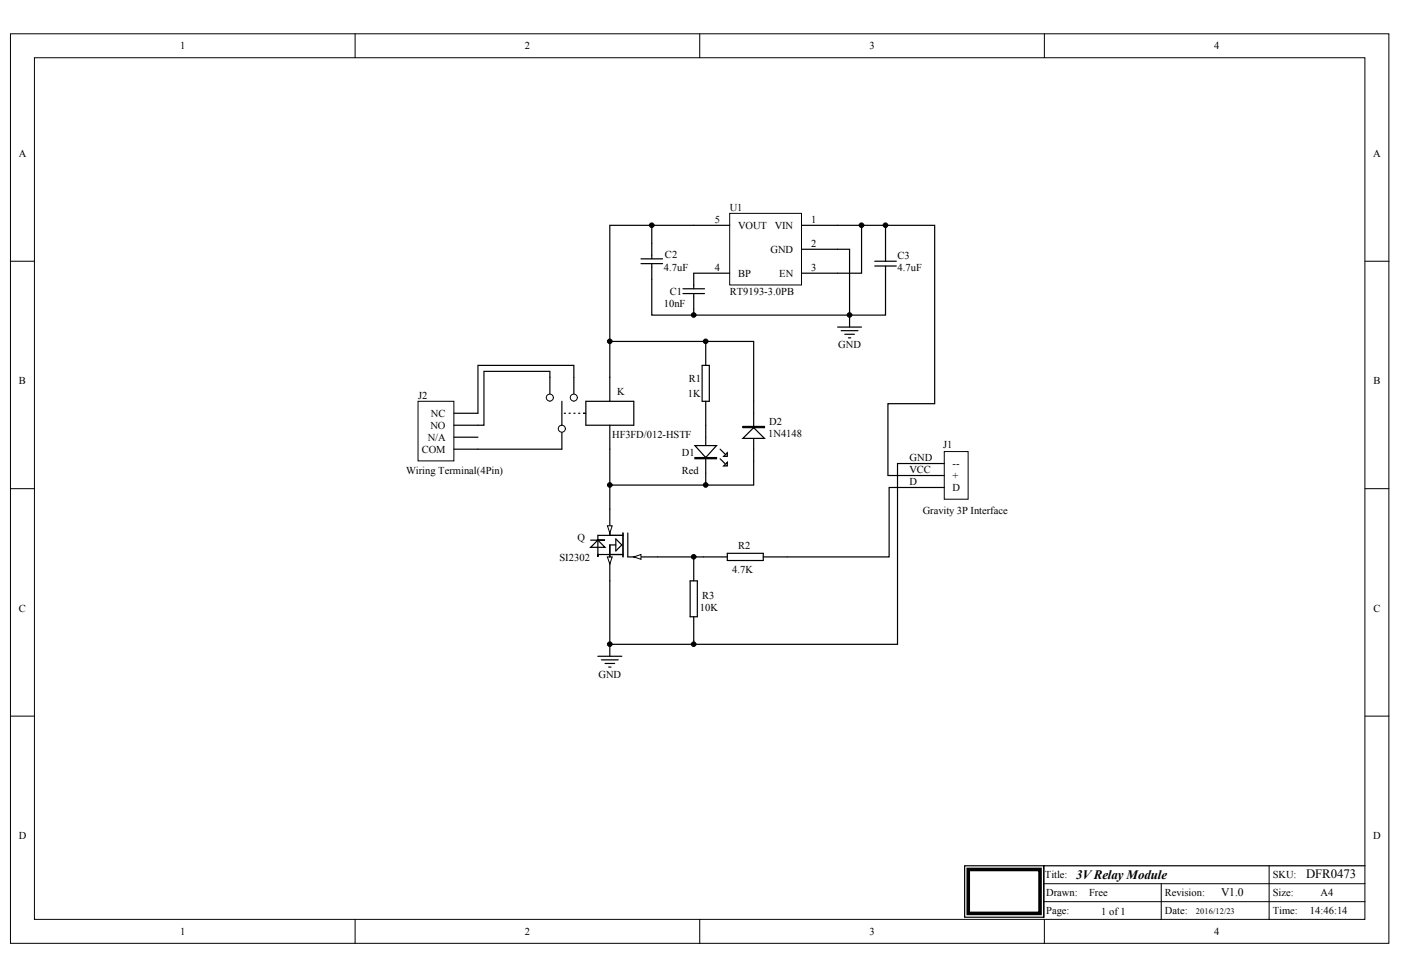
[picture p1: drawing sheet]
<svg xmlns="http://www.w3.org/2000/svg" width="289mm" height="202mm" viewBox="0 0 289 202" stroke-linecap="round" stroke-linejoin="round" font-family="sans-serif">
<g fill="#fff" stroke="#000" stroke-width=".21">
<path d="M2.2 7h284.2v187.6h-284.2z"/>
<path d="M7.1 11.9h274.4v177.7h-274.4z"/>
</g>
<g fill="none" stroke="#000" stroke-width=".21">
<path d="M73.2 7v4.9M144.3 7v4.9M215.4 7v4.9M2.2 53.9h4.9M281.5 53.9h4.9M2.2 100.8h4.9M281.5 100.8h4.9M2.2 147.7h4.9M281.5 147.7h4.9M261.7 178.6v11.1M73.2 189.7v4.9M144.3 189.7v4.9"/>
<path d="M215.3 182.3h66.2M215.3 186h66.2M215.4 189.7v4.9M239.5 182.3v7.4"/>
</g>
<path d="M115.9 87.7v5M198.9 178.6h16.4v10.6h-16.4zM281.5 178.6h-66.2v10.6" fill="none" stroke="#000" stroke-width=".25"/>
<path d="M199.7 179.3h14.8v9.1h-14.8z" fill="none" stroke="#000" stroke-width=".74"/>
<circle cx="115.9" cy="88.4" r=".72" fill="#fff" stroke="#000" stroke-width=".21"/>
<path d="M113.4 77.8v5" fill="none" stroke="#000" stroke-width=".25"/>
<circle cx="113.4" cy="82" r=".72" fill="#fff" stroke="#000" stroke-width=".21"/>
<path d="M118.3 77.8v5" fill="none" stroke="#000" stroke-width=".25"/>
<circle cx="118.3" cy="82" r=".72" fill="#fff" stroke="#000" stroke-width=".21"/>
<path d="M125.8 77.8v5M115.9 82.8v4.9M116.4 85.2h.2M117.4 85.2h.2M118.3 85.2h.3M119.3 85.2h.3M120.3 85.2h.5M120.8 82.8h9.9v4.9h-9.9zM125.8 87.7v5" fill="none" stroke="#000" stroke-width=".25"/>
<path d="M194.7 93.1h5v9.9h-5z" fill="#fff" stroke="#000" stroke-width=".21"/>
<path d="M145.5 87.7v12.4M148.5 94.6l1 1M148.5 92.7l1 .9M189.8 98.1h4.9M189.8 95.6h4.9M189.8 100.6h4.9" fill="none" stroke="#000" stroke-width=".25"/>
<g fill="#fff" stroke="#000" stroke-width=".25">
<path d="M143.3 91.9h4.5l-2.3 2.5z"/>
<path d="M149.2 96.1l.8-.7v.7z"/>
<path d="M149.2 94.1l.8-.7v.7z"/>
<path d="M143.3 94.4h4.5v.2h-4.5z" fill-rule="evenodd"/>
</g>
<path d="M144.8 75.4h1.5v7.4h-1.5zM145.5 70.4v5M145.5 82.8v4.9M155.4 95.1v5h-29.6M145 114.9h5M150 114.1h7.4v1.5h-7.4zM157.4 114.9h4.9" fill="none" stroke="#000" stroke-width=".25"/>
<path d="M86.2 82.8h7.4v12.3h-7.4z" fill="#fff" stroke="#000" stroke-width=".21"/>
<path d="M118.3 77.8v-2.4h-19.7v9.8h-5M93.6 92.7h22.3M93.6 90.2h5M93.6 87.7h5M155.4 82.8v12.3" fill="none" stroke="#000" stroke-width=".25"/>
<path d="M153.2 90.4l2.2-2.2 2.3 2.2z" fill="#fff" stroke="#000" stroke-width=".25"/>
<path d="M125.8 92.7v12.3M153.2 88h4.5v.2h-4.5zM142.3 119.8h1.5v7.4h-1.5zM143.1 114.9v4.9M123.3 135.4h4.9M124 136.1h3.5M124.8 136.8h2M125.5 137.6h.5M125.8 132.9v2.5M143.1 127.2v5" fill="none" stroke="#000" stroke-width=".25"/>
<path d="M150.5 44h14.8v14.8h-14.8z" fill="#fff" stroke="#000" stroke-width=".21"/>
<g fill="none" stroke="#000" stroke-width=".25">
<path d="M132.2 54.4h4.4M132.2 53.4h4.4M134.4 50.2v3.2M134.4 54.4v3.2M140.8 59.6h4.5M143.1 46.5h7.4M150.5 56.4h-7.4v3.2M165.3 46.5h12.4v9.9h-12.4M165.3 51.4h7.4M180.4 53.9h4.4M180.4 54.9h4.4M182.6 50.7v3.2"/>
<path d="M182.6 54.9v3.2M113.4 77.8v-1.2h-13.6v11.1h-1.2M125.8 77.8v-7.4h29.6v12.4M140.8 60.6h4.5M143.1 60.6v3.2M172.7 67.5h5M173.5 68.2h3.4M174.2 68.9h2M175 69.7h.5M175.2 65v2.5M130.7 114.9h5M189.8 100.6h-6.4v14.3h-21.1"/>
</g>
<path d="M130.7 114.9l1.5-.5v1z" fill="#fff" stroke="#000" stroke-width=".21"/>
<path d="M125.8 105v4.9" fill="none" stroke="#000" stroke-width=".25"/>
<path d="M125.3 108.5h1l-.5 1.4z" fill="#fff" stroke="#000" stroke-width=".21"/>
<path d="M125.8 114.9v4.9" fill="none" stroke="#000" stroke-width=".25"/>
<path d="M125.3 114.9h1l-.5 1.5z" fill="#fff" stroke="#000" stroke-width=".21"/>
<g fill="none" stroke="#000" stroke-width=".25">
<path d="M134.4 57.6v7.4h48.2v-6.9M134.4 46.5v3.7M143.1 46.5h-17.3v23.9M172.7 51.4h2.5v13.6M177.7 46.5h4.9M182.6 50.7v-4.2h10.2v36.8h-9.7v14.8h6.7M143.1 63.8v1.2M189.8 95.6h-4.7v37.3h-59.3v-13.1M121.8 111.4h3h-1.5l-1.5 1.5h3l-1.5-1.5M125.8 110.4h-2.5v4.5v-.5h5.2M125.8 109.9v.5M125.8 110.4h2.7"/>
<path d="M127 112.4h-1.2v2.5M127 111.2l1.2 1.2-1.2 1.2zM128.5 109.9v5M129.5 109.9v5h1.2M135.7 114.9h9.3M143.1 132.2v.7"/>
</g>
<g fill="#000" stroke="#000" stroke-width=".21">
<circle cx="134.4" cy="46.5" r=".48"/>
<circle cx="177.7" cy="46.5" r=".48"/>
<circle cx="182.6" cy="46.5" r=".48"/>
<circle cx="125.8" cy="70.4" r=".48"/>
<circle cx="143.1" cy="65" r=".48"/>
<circle cx="145.5" cy="70.4" r=".48"/>
<circle cx="175.2" cy="65" r=".48"/>
<circle cx="125.8" cy="100" r=".48"/>
<circle cx="143.1" cy="114.8" r=".48"/>
<circle cx="145.5" cy="100" r=".48"/>
<circle cx="125.8" cy="132.9" r=".48"/>
<circle cx="143.1" cy="132.9" r=".48"/>
</g>
<text font-size="2.7" x="221.9" y="181.3">3VRelay Module</text>
<text font-size="2.6" x="269.4" y="181.2">DFR0473</text>
<text font-size="2.4" x="251.8" y="184.9">V1.0</text>
<g font-size="2.2">
<text x="37.2" y="10.2">1</text>
<text x="108.2" y="10.2">2</text>
<text x="179.3" y="10.2">3</text>
<text x="250.4" y="10.2">4</text>
<text x="3.9" y="32.4">A</text>
<text x="283.2" y="32.4">A</text>
<text x="147.4" y="46">5</text>
<text x="150.5" y="43.5">U1</text>
<text x="152.2" y="47.2">VOUT</text>
<text x="159.8" y="47.2">VIN</text>
<text x="167.3" y="46">1</text>
<text x="137.1" y="53.2">C2</text>
<text x="158.9" y="52.2">GND</text>
<text x="167.3" y="50.9">2</text>
<text x="185.1" y="53.4">C3</text>
<text x="136.9" y="55.9">4.7uF</text>
<text x="147.4" y="55.9">4</text>
<text x="152.2" y="57.1">BP</text>
<text x="160.7" y="57.1">EN</text>
<text x="167.3" y="55.9">3</text>
<text x="185.1" y="55.9">4.7uF</text>
<text x="136.9" y="63.3">10nF</text>
<text x="138.1" y="60.8">C1</text>
<text x="150.5" y="60.8">RT9193-3.0PB</text>
<text x="172.9" y="71.9">GND</text>
<text x="3.9" y="79.3">B</text>
<text x="86.2" y="82.3">J2</text>
<text x="127.2" y="81.5">K</text>
<text x="141.8" y="81.8">1K</text>
<text x="142.1" y="78.8">R1</text>
<text x="283.3" y="79.3">B</text>
<text x="88.8" y="88.5">NO</text>
<text x="88.9" y="86">NC</text>
<text x="158.6" y="87.7">D2</text>
<text x="87" y="93.4">COM</text>
<text x="88.2" y="90.9">N/A</text>
<text x="126.3" y="90.4">HF3FD/012-HSTF</text>
<text x="140.6" y="94.1">D1</text>
<text x="158.4" y="90.2">1N4148</text>
<text x="187.6" y="95.1">GND</text>
<text x="194.5" y="92.4">J1</text>
<text x="83.7" y="97.8">Wiring Terminal(4Pin)</text>
<text x="140.6" y="97.8">Red</text>
<text x="187.6" y="97.6">VCC</text>
<text x="187.6" y="100.1">D</text>
<text x="196.5" y="101.3">D</text>
<text x="196.5" y="98.8">+</text>
<text x="196.5" y="96.4">--</text>
<text x="190.3" y="106">Gravity 3P Interface</text>
<text x="119.1" y="111.7">Q</text>
<text x="152.2" y="113.2">R2</text>
<text x="115.4" y="115.6">SI2302</text>
<text x="151" y="118.1">4.7K</text>
<text x="144.3" y="126">10K</text>
<text x="144.8" y="123.5">R3</text>
<text x="3.9" y="126.2">C</text>
<text x="283.3" y="126.2">C</text>
<text x="123.4" y="139.8">GND</text>
<text x="3.9" y="173.1">D</text>
<text x="283.2" y="173.1">D</text>
<text x="215.5" y="181.1">Title:</text>
<text x="215.7" y="184.8">Drawn:</text>
<text x="224.6" y="184.8">Free</text>
<text x="240.2" y="184.8">Revision:</text>
<text x="262.5" y="184.8">Size:</text>
<text x="262.5" y="181.1">SKU:</text>
<text x="272.4" y="184.8">A4</text>
<text x="215.7" y="188.5">Page:</text>
<text x="227.1" y="188.7">1 of1</text>
<text x="240.2" y="188.5">Date:</text>
<text x="262.5" y="188.5">Time:</text>
<text x="270.1" y="188.5">14:46:14</text>
<text x="37.2" y="192.9">1</text>
<text x="108.2" y="192.9">2</text>
<text x="179.3" y="192.9">3</text>
<text x="250.4" y="192.9">4</text>
</g>
<text font-size="1.7" x="246.6" y="188.5">2016/12/23</text>
</svg>
